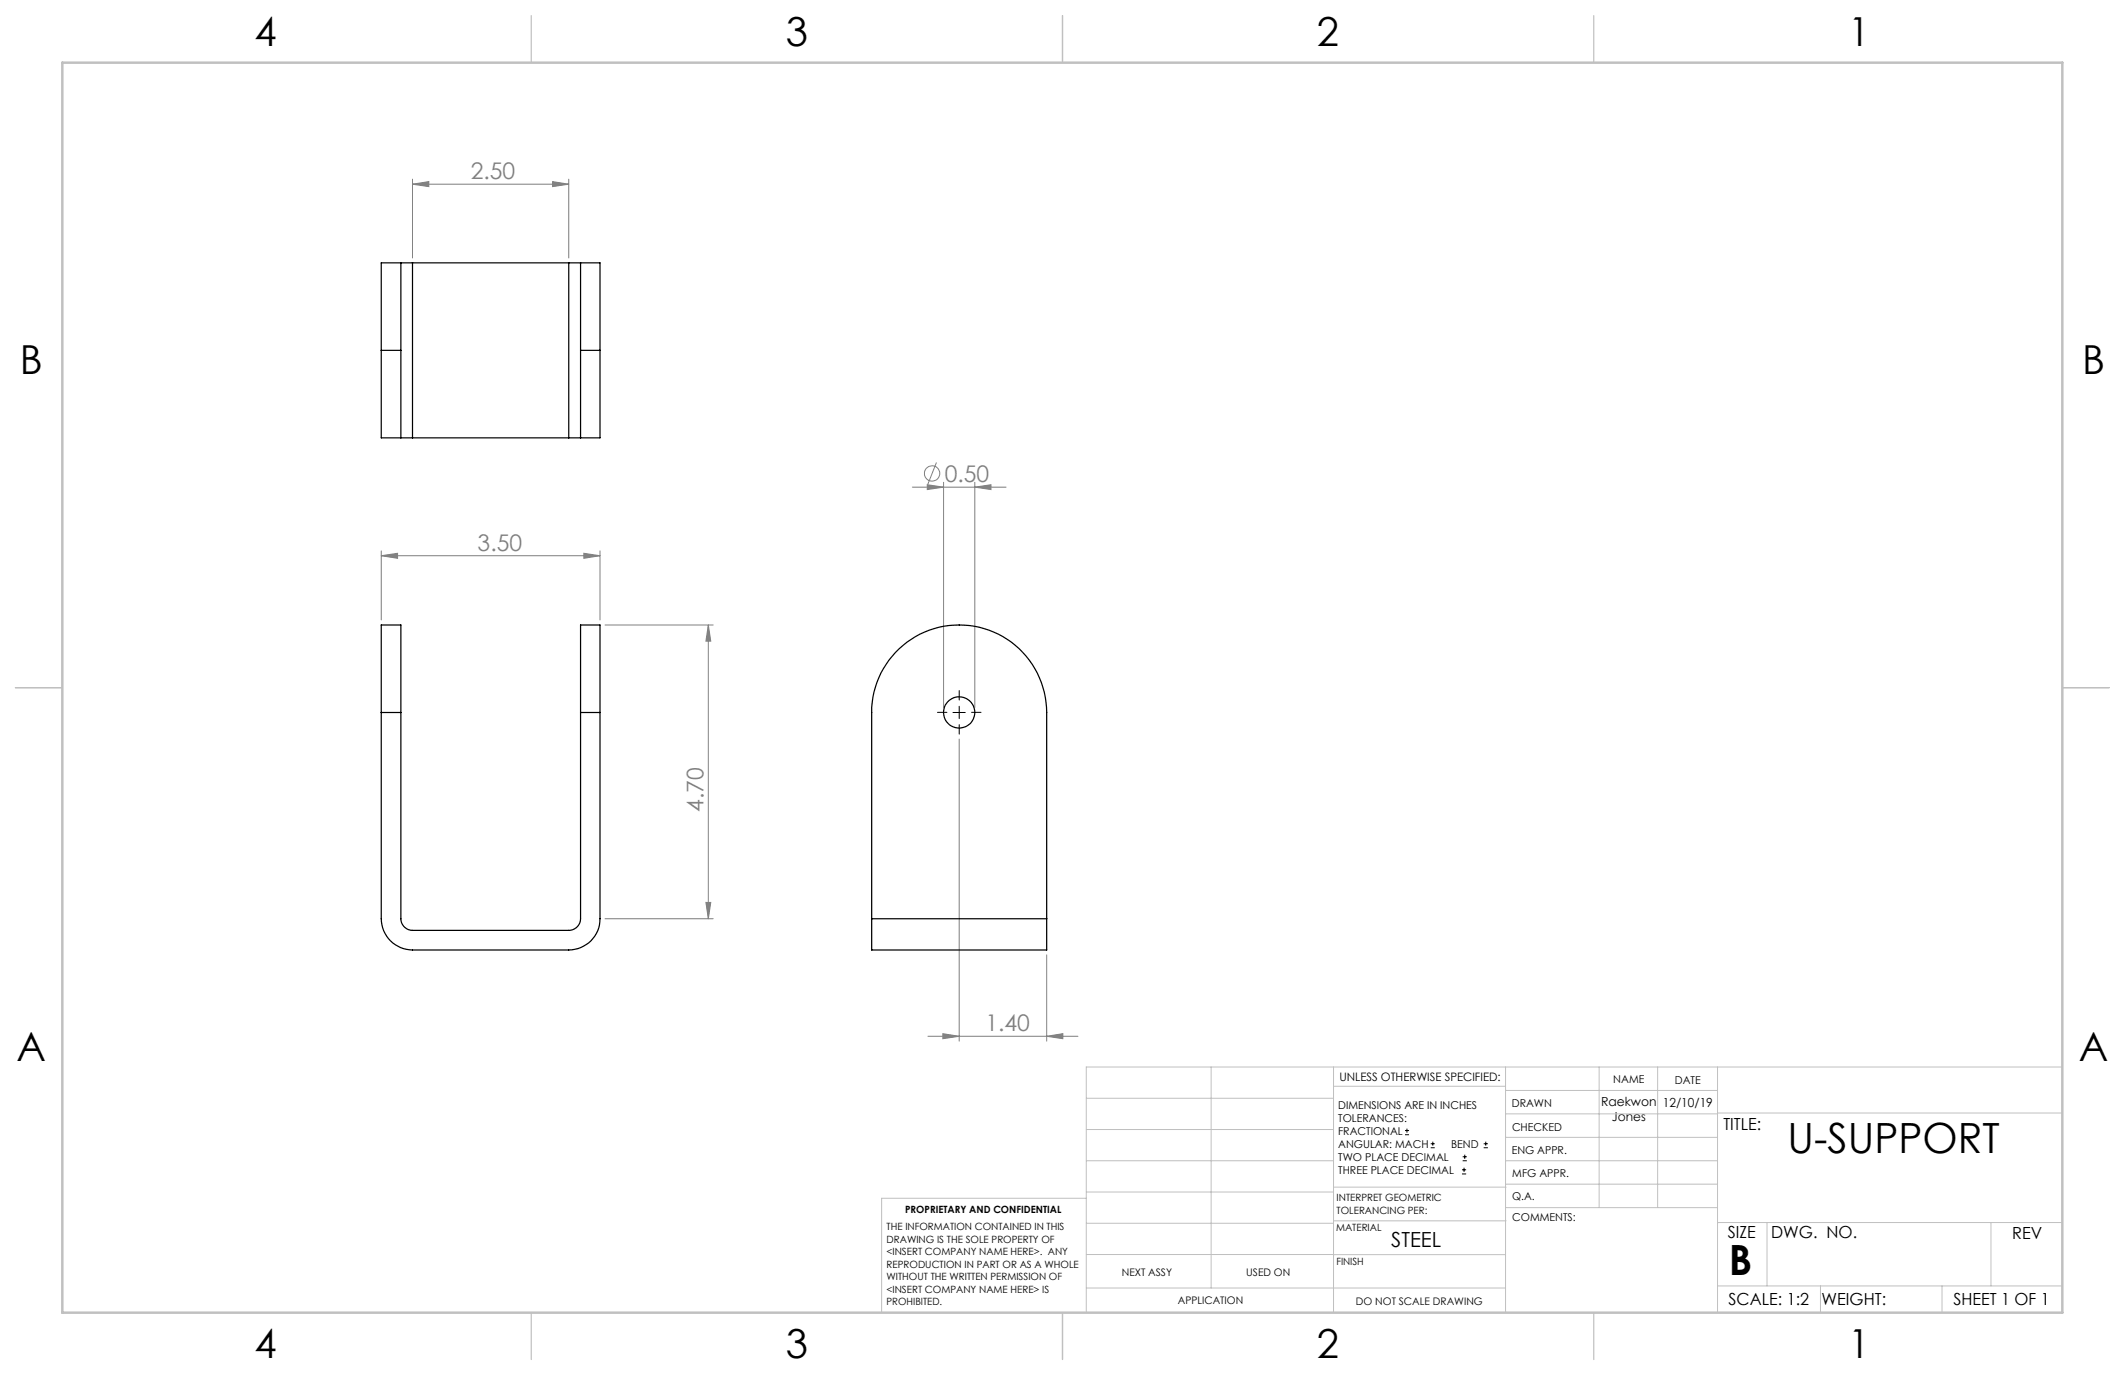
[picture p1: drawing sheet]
<svg xmlns="http://www.w3.org/2000/svg" width="432mm" height="279mm" viewBox="0 0 432 279" stroke-linecap="round" stroke-linejoin="round" font-family="sans-serif">
<g fill="none" stroke="#808080" stroke-width=".2">
<path d="M83.8 37.4l3.3-.5v1zM83.8 36.4v16M83.8 37.4h31.8M112.3 36.9l3.3 .5-3.3 .5zM115.6 36.4v16M185.4 99h19M188.4 98.5l3.3 .5-3.3 .5zM190.3 94l-1.8 4.4M191.7 98v45.8M198.1 99l3.3-.5v1zM198.1 98v45.8M77.5 112.9l3.3-.5v1.1z"/>
<path d="M77.5 111.9v14.1M77.5 112.9h44.4M118.6 112.4l3.3 .5-3.3 .6zM121.9 111.9v14.1M122.9 127h22M143.9 127l.5 3.3h-1zM143.9 127v59.7M194.9 150.2v61.4M122.9 186.7h22M143.4 183.4h1l-.5 3.3zM212.7 194v17.6M188.6 210.6h30.4"/>
<path d="M191.6 210l3.3 .6-3.3 .5zM212.7 210.6l3.3-.6v1.1z"/>
<circle cx="189.4" cy="96.2" r="1.56"/>
</g>
<g fill="none" stroke="#000" stroke-width=".2">
<path d="M193.6 144.8h2.5M194.9 143.5v2.5M285.5 230.6h.8M285.5 229.7h.8M285.9 229.3v.9M290.7 233.2h.8M290.7 232.4h.8M291.1 232v.8M297.1 238.5h.8M297.1 237.7h.8M297.2 235.9h.9M297.2 235.1h.9"/>
<path d="M297.5 237.3v.8M297.6 234.6v.9M301.5 233.2h.8M301.5 232.4h.8M301.9 232v.8"/>
</g>
<path d="M192.4 144.8h-1.9M194.9 142.3v-2M194.9 147.3v1.9M197.4 144.8h1.9" fill="none" stroke="#000" stroke-width=".2" stroke-dasharray="15.2 1.3 1.3 1.3"/>
<g fill="none" stroke="#c0c0c0" stroke-width=".2">
<path d="M246.1 216.8v44.9M271 216.8v49.9M305.9 216.8v49.9M324.9 216.8v28.6M336.8 216.8v28.6M349 216.8v49.9M419.1 216.8h-198.4v49.9M220.7 235.9h50.3M220.7 229.5h50.3M220.7 223.2h50.3M271 220.7h34.9M305.9 231.1h43.1"/>
<path d="M305.9 226.3h43.1M305.9 221.6h43.1M305.9 235.9h43.1M349 226.2h70.1M220.7 248.6h50.3M220.7 242.2h50.3M220.7 254.9h50.3M220.7 243.5h-41.6v23.2M271 255h34.9M271 248.1h35M271 241.2h35M305.9 240.6h43.1"/>
<path d="M306 245.4h43M349 248.4h70.1M359.1 248.4v12.9M404.6 248.4v12.9M220.7 261.7h85.2M349 261.3h70.1M369.9 261.3v5.4M394.6 261.3v5.4"/>
</g>
<path d="M108 3.2v9.5M215.9 3.2v9.5M323.8 3.2v9.5M3.1 139.7h9.6M419.1 139.7h9.5M108 266.7v9.6M215.9 266.7v9.6M323.8 266.7v9.6" fill="none" stroke="#c0c0c0" stroke-width=".25"/>
<path d="M12.7 12.7h406.4v254h-406.4z" fill="none" stroke="#c0c0c0" stroke-width=".5"/>
<g fill="#808080">
<path d="M77.5 112.9l3.3-.5v1.1zM118.6 112.4l3.3 .5-3.3 .6zM83.8 37.4l3.3-.5v1zM112.3 36.9l3.3 .5-3.3 .5zM188.4 98.5l3.3 .5-3.3 .5zM198.1 99l3.3-.5v1zM191.6 210l3.3 .6-3.3 .5zM212.7 210.6l3.3-.6v1.1z"/>
<path d="M143.4 183.4h1l-.5 3.3zM143.9 127l.5 3.3h-1z"/>
</g>
<g fill="none" stroke="#000" stroke-width=".25">
<path d="M81.5 53.4v17.8M81.5 53.4h-4v17.8M81.5 53.4h2.3M83.8 53.4h31.8M83.8 53.4v35.6M115.6 53.4h2.4M115.6 53.4v35.6M118 53.4h3.9v17.8M118 53.4v17.8M77.5 71.2v17.8h4M77.5 71.2h4M81.5 71.2v17.8"/>
<path d="M118 71.2v17.8M118 71.2h3.9M121.9 71.2v17.8h-3.9M81.5 89h2.3M83.8 89h31.8M115.6 89h2.4M77.5 144.8v41.9a6.4 6.4 0 0 0 6.3 6.3h31.8a6.3 6.3 0 0 0 6.3-6.3v-41.9M77.5 144.8v-17.8h4v17.8M77.5 144.8h4M81.5 144.8v41.9a2.39 2.39 0 0 0 2.3 2.4h31.8a2.39 2.39 0 0 0 2.4-2.4v-41.9M118 144.8v-17.8h3.9v17.8M118 144.8h3.9"/>
<path d="M177.1 186.7v-41.9a17.8 17.8 0 0 1 17.8-17.8 17.8 17.8 0 0 1 17.8 17.8v41.9M177.1 186.7v6.3h35.6v-6.3M177.1 186.7h35.6"/>
<circle cx="194.9" cy="144.8" r="3.2"/>
</g>
<g font-size="8.5">
<text x="363.2" y="234.3">U-SUPPORT</text>
<text x="351.3" y="259">B</text>
</g>
<g font-size="8.1">
<text x="51.7" y="9.3">4</text>
<text x="159.7" y="9.3">3</text>
<text x="267.6" y="9.3">2</text>
<text x="375.6" y="9.3">1</text>
<text x="4" y="76">B</text>
<text x="423.1" y="76">B</text>
<text x="3.3" y="215.7">A</text>
<text x="422.4" y="215.7">A</text>
<text x="51.7" y="276">4</text>
<text x="159.7" y="276">3</text>
<text x="267.6" y="276">2</text>
<text x="375.6" y="276">1</text>
</g>
<g font-size="4.7" fill="#808080">
<text x="95.7" y="36.4">2.50</text>
<text x="192" y="97.9">0.50</text>
<text x="97.1" y="111.9">3.50</text>
<text x="142.9" y="165" transform="rotate(-90 142.9 165)">4.70</text>
<text x="200.2" y="209.5">1.40</text>
</g>
<text font-size="4.2" x="282.7" y="253.3">STEEL</text>
<g font-size="3.4">
<text x="350.2" y="229.5">TITLE:</text>
<text x="351.1" y="251.6">SIZE</text>
<text x="359.9" y="251.6">DWG. NO.</text>
<text x="408.9" y="251.7">REV</text>
<text x="351.2" y="265.2">SCALE: 1:2</text>
<text x="370.1" y="265.3">WEIGHT:</text>
<text x="396.9" y="265.2">SHEET 1 OF 1</text>
</g>
<g font-size="2.5">
<text x="325.3" y="224.8">Raekwon</text>
<text x="327.5" y="227.7">Jones</text>
<text x="337.9" y="224.9">12/10/19</text>
</g>
<text font-size="2.4" x="272.2" y="219.7">UNLESS OTHERWISE SPECIFIED:</text>
<g font-size="2.2">
<text x="327.8" y="220.1">NAME</text>
<text x="340.3" y="220.2">DATE</text>
<text x="271.9" y="225.3">DIMENSIONS ARE IN INCHES</text>
<text x="271.9" y="227.9">TOLERANCES:</text>
<text x="307.2" y="224.9">DRAWN</text>
<text x="271.9" y="230.6">FRACTIONAL</text>
<text x="271.9" y="233.2">ANGULAR: MACH</text>
<text x="294.9" y="233.2">BEND</text>
<text x="307.3" y="229.8">CHECKED</text>
<text x="271.9" y="235.9">TWO PLACE DECIMAL</text>
<text x="271.9" y="238.5">THREE PLACE DECIMAL</text>
<text x="307.2" y="234.5">ENG APPR.</text>
<text x="307.3" y="239.2">MFG APPR.</text>
<text x="307.3" y="243.9">Q.A.</text>
<text x="307.3" y="248.1">COMMENTS:</text>
</g>
<g font-size="2.1">
<text x="227.9" y="259.2">NEXT ASSY</text>
<text x="253.3" y="259.2">USED ON</text>
<text x="239.3" y="265">APPLICATION</text>
<text x="275.5" y="265.1">DO NOT SCALE DRAWING</text>
</g>
<g font-size="2">
<text x="271.6" y="244.1">INTERPRET GEOMETRIC</text>
<text x="180.2" y="250">THE INFORMATION CONTAINED IN THIS</text>
<text x="183.9" y="246.4">PROPRIETARY AND CONFIDENTIAL</text>
<text x="271.5" y="250.2">MATERIAL</text>
<text x="271.6" y="246.6">TOLERANCING PER:</text>
<text x="180.2" y="252.5">DRAWING IS THE SOLE PROPERTY OF</text>
<text x="180.2" y="255.1">&lt;INSERT COMPANY NAME HERE&gt;. ANY</text>
<text x="180.2" y="257.6">REPRODUCTION IN PART OR AS A WHOLE</text>
<text x="271.5" y="257">FINISH</text>
<text x="180.2" y="260.1">WITHOUT THE WRITTEN PERMISSION OF</text>
<text x="180.2" y="262.6">&lt;INSERT COMPANY NAME HERE&gt; IS</text>
<text x="180.2" y="265.2">PROHIBITED.</text>
</g>
</svg>
